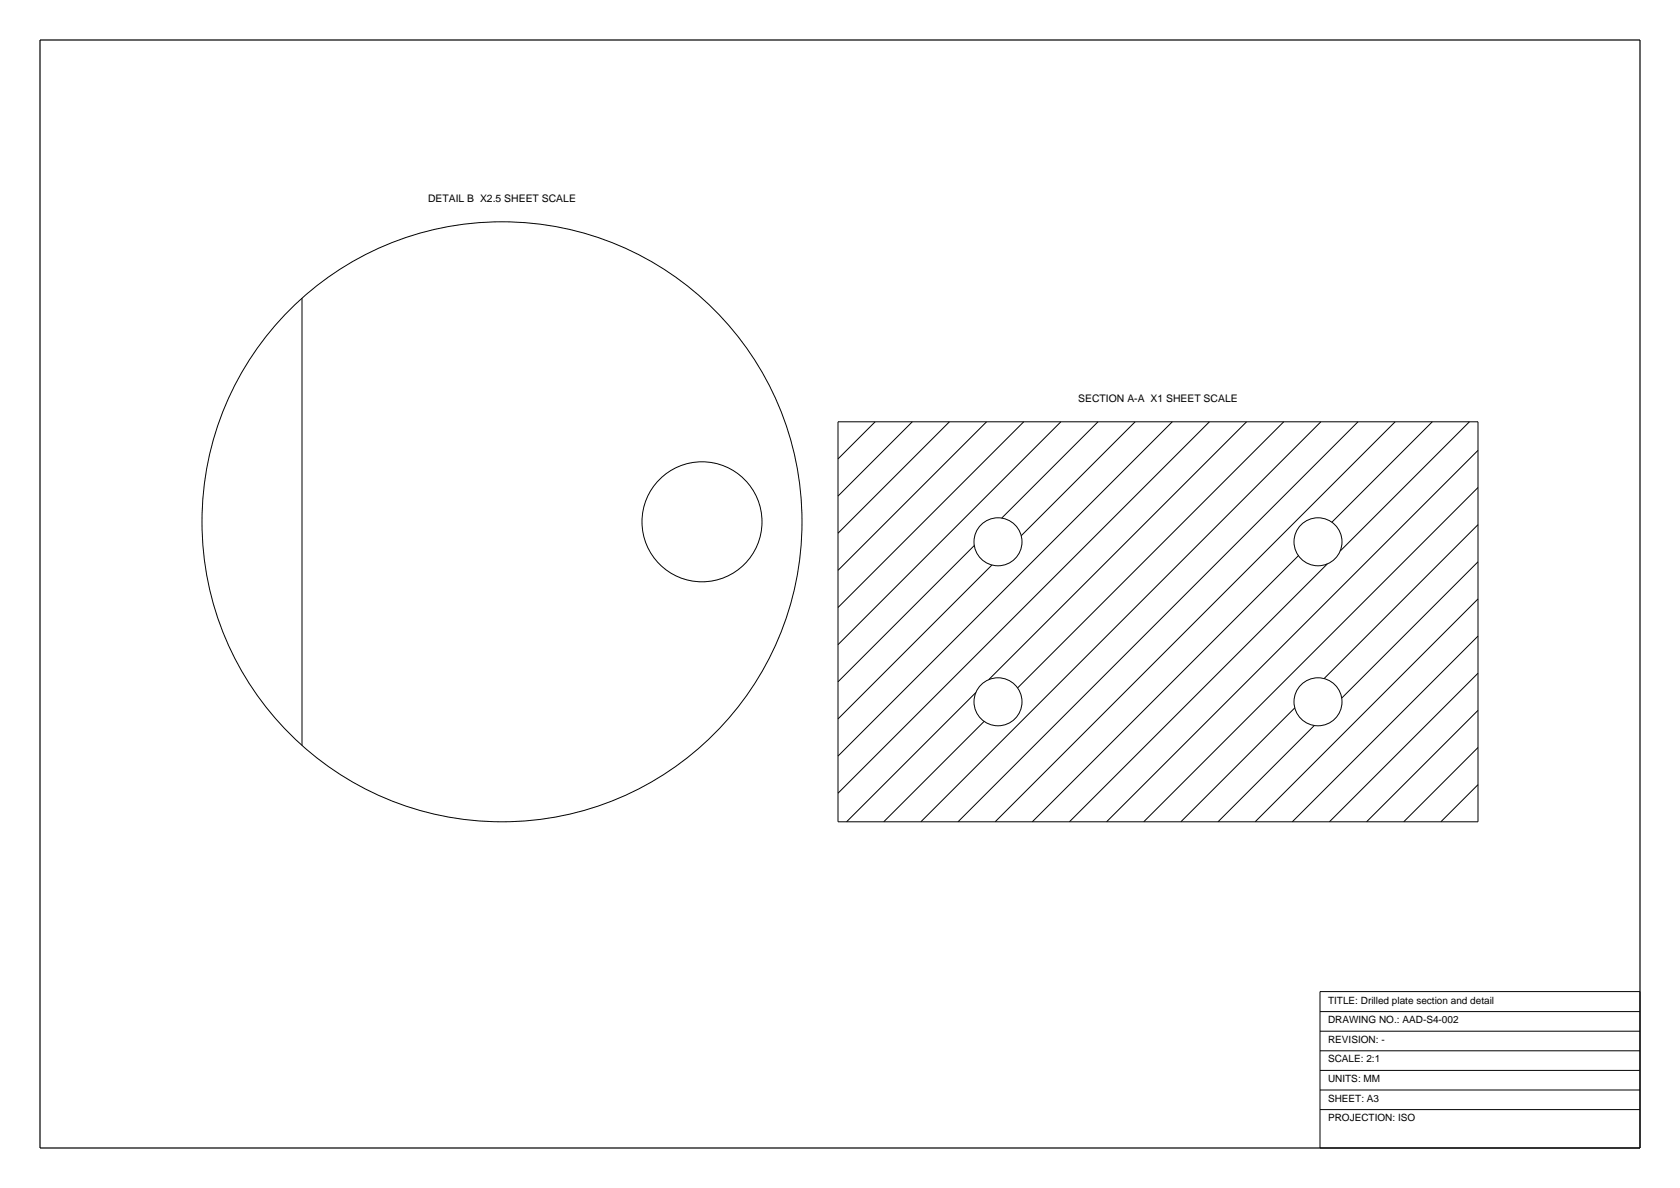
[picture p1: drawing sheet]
<svg xmlns="http://www.w3.org/2000/svg" width="420mm" height="297mm" viewBox="0 0 420 297" stroke-linecap="round" stroke-linejoin="round" font-family="sans-serif">
<path d="M10 10h400v277h-400z" fill="none" stroke="#000" stroke-width=".3"/>
<g fill="none" stroke="#000" stroke-width=".25">
<path d="M75.5 74.5v111.9M209.5 105.4h160v100h-160zM218.8 105.4l-9.3 9.3M228.1 105.4l-18.6 18.6M237.4 105.4l-27.9 27.9M246.6 105.4l-37.1 37.2M255.9 105.4l-46.4 46.5M265.2 105.4l-55.7 55.8M274.5 105.4l-24.1 24.1M283.8 105.4l-28.5 28.5M293.1 105.4l-83.6 83.6M302.4 105.4l-92.9 92.9"/>
<path d="M311.6 105.4l-64.4 64.5M320.9 105.4l-66.5 66.6M330.2 105.4l-100 100M339.5 105.4l-100 100M348.8 105.4l-100 100M358.1 105.4l-25.1 25.2M367.4 105.4l-32.4 32.4M369.5 112.6l-92.9 92.8M243.6 136.4l-34.1 34M324.6 138.9l-66.5 66.5M369.5 121.9l-83.6 83.5M369.5 131.2l-38.5 38.4"/>
<path d="M248 141.3l-38.5 38.4M331.8 141l-64.4 64.4M369.5 140.4l-34.1 34.1M369.5 149.7l-55.7 55.7M369.5 159l-46.4 46.4M244 173.1l-32.4 32.3M323.7 177l-28.5 28.4M369.5 168.3l-37.1 37.1M369.5 177.6l-27.9 27.8M246 180.3l-25.1 25.1M328.6 181.4l-24.1 24M369.5 186.9l-18.6 18.5"/>
<path d="M369.5 196.2l-9.3 9.2M330 247.9h80v39.1h-80zM330 252.9h80M330 257.8h80M330 262.7h80M330 267.6h80M330 272.5h80M330 277.4h80"/>
<circle cx="125.5" cy="130.4" r="75"/>
<circle cx="175.5" cy="130.4" r="15"/>
<circle cx="249.5" cy="135.4" r="6"/>
<circle cx="329.5" cy="135.4" r="6"/>
<circle cx="249.5" cy="175.4" r="6"/>
<circle cx="329.5" cy="175.4" r="6"/>
</g>
<g font-size="2.6">
<text x="107" y="50.4">DETAIL B X2.5 SHEET SCALE</text>
<text x="269.6" y="100.4">SECTION A-A X1 SHEET SCALE</text>
</g>
<g font-size="2.5">
<text x="332" y="250.9">TITLE: Drilled plate section and detail</text>
<text x="332" y="255.8">DRAWING NO.: AAD-S4-002</text>
<text x="332" y="260.7">REVISION: -</text>
<text x="332" y="265.6">SCALE: 2:1</text>
<text x="332" y="270.5">UNITS: MM</text>
<text x="332" y="275.4">SHEET: A3</text>
<text x="332" y="280.3">PROJECTION: ISO</text>
</g>
</svg>
